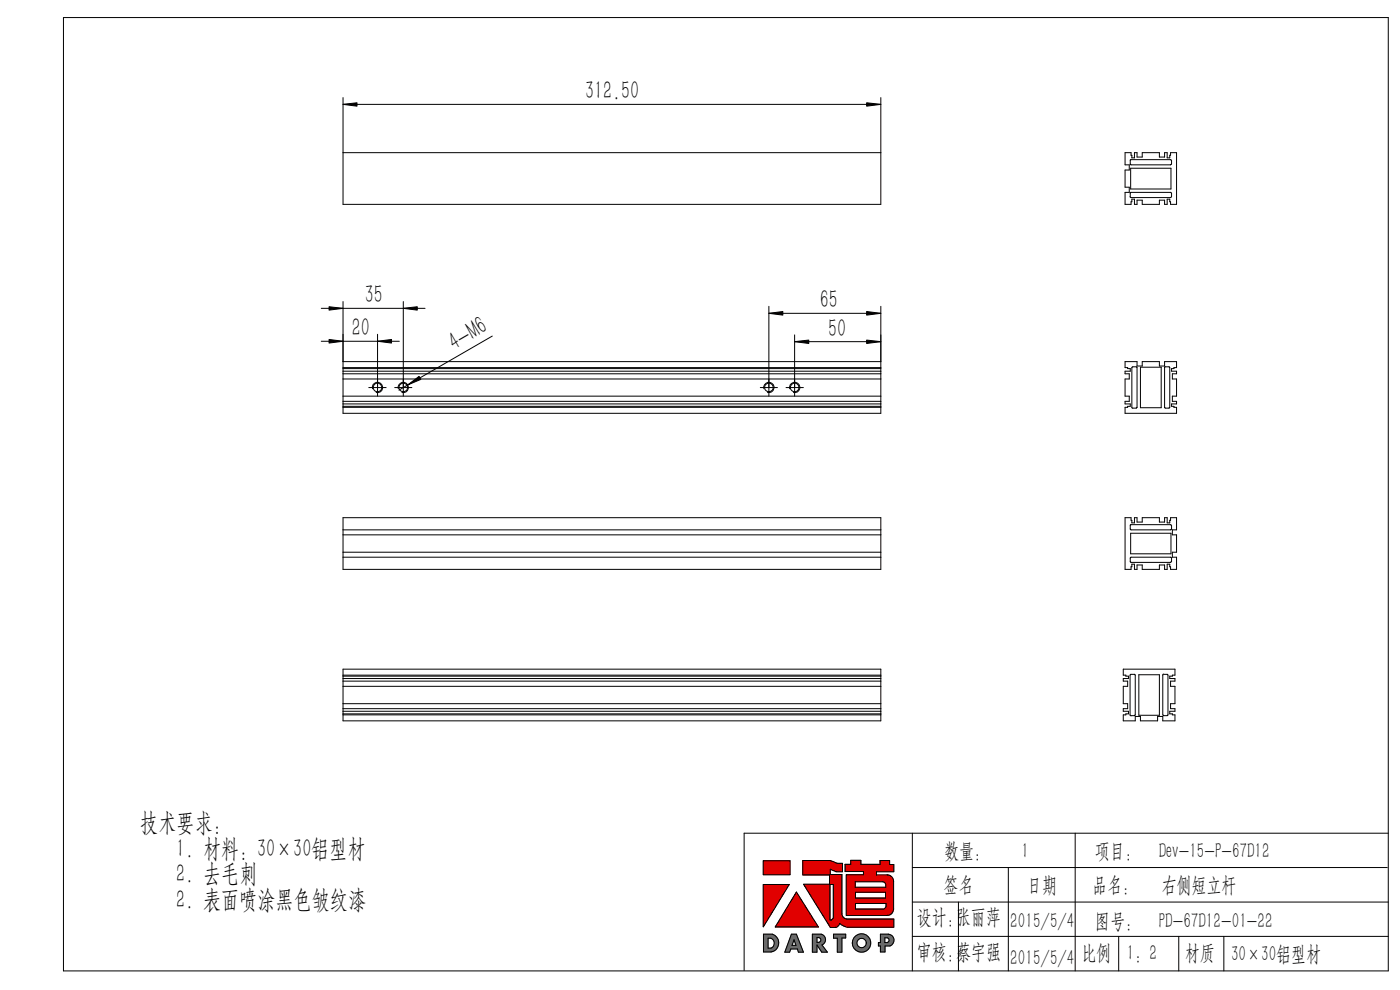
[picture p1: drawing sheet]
<svg xmlns="http://www.w3.org/2000/svg" width="297mm" height="210mm" viewBox="0 0 297 210" stroke-linecap="round" stroke-linejoin="round" font-family="sans-serif">
<g fill="none" stroke="#000" stroke-width=".21">
<path d="M13.5 3.7h281v202.3h-281zM72.8 20.7v22.6h114.1v-22.6M72.8 32.4h114.1M72.8 22.1h114.1M238.7 32.4h1.2l.2 1.1h.6v-1.1h.5v.9h1.1v-.9h3.7v.9h1.1v-.9h.5v1.1h.6l.1-1.1h1.3v10.9h-1.3l-.1-1.1h-.6v1.1h-.5v-.8h-1.1v.8h-3.7v-.8h-1.1v.8h-.5v-1.1h-.6l-.2 1.1h-1.2v-2.5h.9v-1.1h-.9v-3.6h.9v-1.1h-.9zM239.9 35.7h8.5v4.4h-8.5zM248.5 34l-.1-.1h-8.6v1l.1 .1h8.4l.2-.2M248.5 34v.8M248.5 41l-.1-.2h-8.6v.9M248.5 41v.7l-.2 .2h-8.4l-.2-.2M68.2 65.4h22M68.2 72.4h16.5"/>
<path d="M72.8 64v23.7h114.1v-22.7M72.8 78h114.1M72.8 76.7h114.1M72.8 79.3h114.1M72.8 78.7h114.1M72.8 78.2h114.1M80.1 70.9v13.1M85.6 64v20M104.4 71.3l-19.8 11.5M163.1 65v19M163.1 66.5h23.8M168.6 71v13"/>
<path d="M168.6 72.5h18.3M238.7 76.7h2.5v.9h1.1v-.9h3.7v.9h1.1v-.9h2.5v1.3h-.6v.2h-.5v.5h1.1v.6h-.9v1.1h.9v3.6h-.9v1.1h.9v.6h-1.1v.5h.5v.2h.6v1.3h-10.9v-1.3l1.1-.2v-.5h-1.1v-.6h.9v-1.1h-.9v-3.6h.9v-1.1h-.9v-.6h1.1v-.5l-1.1-.2zM241.9 77.9h4.4v8.6h-4.4zM247.1 77.9l1-.1 .1 .2v8.4l-.2 .2-.9-.1zM72.8 80.4h114.1M72.8 84h114.1M72.8 85.7h114.1M72.8 85.1h114.1M72.8 86.4h114.1M72.8 86.2h114.1M78.2 82.2h3.7M79 82.5a1.1 1.1 0 0 1 1-1.4 1.1 1.1 0 0 1 1.2 1.2 1.1 1.1 0 0 1-1.4 1"/>
<path d="M83.7 82.2h3.7M84.5 82.5a1.1 1.1 0 0 1 1-1.4 1.1 1.1 0 0 1 1.2 1.2 1.1 1.1 0 0 1-1.4 1M161.3 82.2h3.6M162.1 82.5a1.1 1.1 0 0 1 1-1.4 1.1 1.1 0 0 1 1.1 1.2 1.1 1.1 0 0 1-1.4 1M166.8 82.2h3.6M167.5 82.5a1.11 1.11 0 0 1 1-1.4 1.11 1.11 0 0 1 1.2 1.2 1.11 1.11 0 0 1-1.4 1M240.3 86.6h.7l.2-.2-.1-8.6h-.9l-.1 .2v8.5l.2 .1M72.8 109.8h114.1v11h-114.1zM72.8 112.4h114.1M72.8 117.1h114.1M72.8 113.5h114.1M72.8 118.2h114.1"/>
<path d="M238.7 109.8h1.2l.2 1.1h.6v-1.1h.5v.9h1.1v-.9h3.7v.9h1.1v-.9h.5v1.1h.6l.1-1.1h1.3v2.6h-.9v1.1h.9v3.6h-.9v1.1h.9v2.6h-1.3l-.1-1.1h-.6v1.1h-.5v-1h-1.1v1h-3.7v-1h-1.1v1h-.5v-1.1h-.6l-.2 1.1h-1.2zM239.9 113.1h8.5v4.4h-8.5zM248.5 119.1l-.2 .2h-8.4l-.1-.1v-.9l8.5-.1 .2 .2v.7M248.5 111.5l-.1-.2h-8.6v1l8.5 .1 .2-.2v-.7M72.8 141.9h114.1v11h-114.1zM72.8 143.2h114.1M72.8 143.9h114.1M72.8 144.5h114.1M72.8 149.3h114.1M72.8 145.6h114.1M72.8 150.9h114.1M72.8 150.3h114.1"/>
<path d="M72.8 151.6h114.1M72.8 143.4h114.1M72.8 151.4h114.1M238.3 141.9h11v1.3l-1.1 .2v.5h1.1v.6h-1v1.1h1v3.7h-1v1h1v.6h-1.1v.5l1.1 .2v1.3h-2.6v-.9h-1.1v.9h-3.7v-.9h-1.1v.9h-2.5v-1.3l1.1-.2v-.5h-1.1v-.6h.9v-1h-.9v-3.7h.9v-1.1h-.9v-.6h1.1v-.5l-1.1-.2zM239.9 151.8h.8l.1-.2-.1-8.6h-.8l-.2 .2v8.5l.2 .1M241.6 143.1h4.4v8.6h-4.4zM246.9 143h.8l.1 .2v8.4l-.2 .2h-.7l-.2-.2M246.9 143l-.2 .1v8.5M193.5 176.7v29.3M228.1 176.7v29.3M294.5 176.7h-136.6v29.2M161.9 182.6h5.7v2.9h-5.7z"/>
<path d="M161.9 187.6h5.5l-5.5 9zM162 198.2h1.9a1.95 1.95 0 0 1 1.3 2 1.95 1.95 0 0 1-1.6 1.7h-1.6zM162.9 199a1.08 1.08 0 0 1 1.4 1.1 1.08 1.08 0 0 1-1.4 1zM167.9 198.2h1.1l1.4 3.8h-1l-.2-.7h-1.4l-.3 .7h-1zM168.4 199.3l.5 1.2h-.9zM169 189.2l4.6 7.4h-9.1zM170.3 182.5h5.8l1.5 .6h1.1v1.8h-1.3l-1.3-.5v1.1h2.5v8.3a1.16 1.16 0 0 0 1.1 1.1h9.9v1.8h-9.9l-1.6-.8-.6 .7-1.4 .1-5.6-9.1h5.5v-2h-5.7zM172.3 198.2h1.9a1.2 1.2 0 0 1 .9 1 1.2 1.2 0 0 1-.7 1.2l1.1 1.6h-1.2l-1-1.6v1.6h-1zM173.3 198.9h.4a.52 .52 0 0 1 .5 .5 .52 .52 0 0 1-.5 .5h-.4zM176.1 187.6h.7v7.1l-.4 .5h-.3zM176.8 198.2h2.6v.8h-.8v3h-1v-3h-.8zM179.3 183.3h1.2v-.8h2.1v.8h4.1v-.8h2v.9h.9v1.5h-3.7v.7h2.3a1.37 1.37 0 0 1 1.4 1.3v5.9a1.37 1.37 0 0 1-1.4 1.4h-8.7v-8.7h3.7v-.6h-3.9z"/>
<path d="M181.4 187h5.8a.73 .73 0 0 1 .7 .7v.5h-6.5zM181.5 191.6h6.5v.6a.65 .65 0 0 1-.7 .6h-5.8zM181.5 189.3h6.4v1.2h-6.4zM186.8 198.2h1.7a1.29 1.29 0 0 1 1.2 1.1 1.29 1.29 0 0 1-.9 1.4h-1.1v1.2h-.9v-1.2h-.4v-.8h.4zM187.7 198.9h.6a.52 .52 0 0 1 .3 .5 .52 .52 0 0 1-.4 .5h-.5zM193.5 184h100.8M193.5 198.6h101M193.5 191.3h101M203.3 191.3v14.7M213.9 184v22M237.3 198.6v7.4M250.1 198.6v7.4"/>
<path d="M259.6 198.6v7.4"/>
<circle cx="80.1" cy="82.2" r=".9"/>
<circle cx="85.6" cy="82.2" r=".92"/>
<circle cx="163.1" cy="82.2" r=".92"/>
<circle cx="168.6" cy="82.2" r=".9"/>
<circle cx="182.8" cy="200" r="1.97"/>
<circle cx="182.8" cy="200" r=".99"/>
</g>
<g fill="#6a6a6a" stroke="#6a6a6a" stroke-width=".21">
<path d="M162 198.2v3.7l2-.1 .7-.5 .4-.7a1.9 1.9 0 0 0-1.2-2.4zM162.9 199l.8 .1 .6 .7-.2 .9-.5 .4h-.7z" fill-rule="evenodd"/>
<path d="M167.9 198.2l-1.4 3.8h1l.3-.7h1.4l.2 .7h1l-1.4-3.8zM168.4 199.3l.5 1.2h-.9z" fill-rule="evenodd"/>
<path d="M172.3 198.2v3.8h1v-1.6l1 1.6h1.2l-1.1-1.6 .5-.4 .2-.3v-.6l-.2-.5-.6-.4zM173.3 198.9h.5l.3 .2 .1 .3-.3 .4-.6 .1z" fill-rule="evenodd"/>
<path d="M176.8 198.2h2.6v.8h-.8v3h-1v-3h-.8z" fill-rule="evenodd"/>
<path d="M180.8 200a1.95 1.95 0 0 0 3.9 0 1.95 1.95 0 0 0-3.9 0zM181.8 200a1 1 0 0 1 2 0 1 1 0 0 1-2 0z" fill-rule="evenodd"/>
<path d="M186.8 198.2v1.7h-.4v.8h.4v1.2h.9v-1.2h1.1l.5-.3 .3-.6v-.7l-.2-.4-.6-.5zM187.7 198.9h.6l.3 .2v.4l-.1 .3-.8 .1z" fill-rule="evenodd"/>
</g>
<g fill="#e10000" stroke="#e10000" stroke-width=".21">
<path d="M161.9 187.6h5.5l-5.5 9z"/>
<path d="M169 189.2l4.6 7.4h-9.1z"/>
<path d="M161.9 182.6h5.7v2.9h-5.7z" fill-rule="evenodd"/>
<path d="M170.3 182.5v3.1h5.7v2h-5.5l5.6 9.1h1.2l.6-.4a.3 .3 0 0 1 .3-.4 .3 .3 0 0 1 .3 .3l1.2 .5h9.9v-1.8h-10.1l-.5-.2-.4-.8v-8.4h-2.5v-1.1l1.3 .5h1.3v-1.8h-1.1l-1.5-.6zM176.1 187.6h.7v7.1l-.4 .5h-.3z" fill-rule="evenodd"/>
<path d="M181.5 189.3h6.4v1.2h-6.4zM179.3 183.3v1.6h3.9v.6h-3.7v8.7h8.9l.6-.3 .3-.3 .3-.6-.1-6.5-.3-.5-.7-.4h-2.6v-.7h3.7v-1.5h-.9v-.9h-2v.8h-4.1v-.8h-2.1v.8zM181.4 187h5.9l.5 .4 .1 .8h-6.5zM181.5 191.6h6.5v.8l-.5 .4h-6z" fill-rule="evenodd"/>
</g>
<path d="M72.8 22.1l2.9-.3v.7zM183.9 21.8l3 .3-3 .4zM69.8 65.1l3 .3-3 .4zM69.8 72l3 .4-3 .4zM80.1 72.4l3-.4v.8zM85.6 65.4l2.9-.3v.7zM163.1 66.5l3-.4v.7zM168.6 72.5l3-.4v.8zM183.9 72.1l3 .4-3 .4zM183.9 66.1l3 .4-3 .3zM86.5 81.7l2.4-1.9 .4 .7z" fill="#000" stroke="#000" stroke-width=".21"/>
<g font-size="5.5">
<text x="124.2" y="21.1">312.50</text>
<text x="77.4" y="64.3">35</text>
<text x="173.9" y="65.4">65</text>
<text x="74.6" y="71.3">20</text>
<text x="175.7" y="71.4">50</text>
<text x="96.4" y="74.5" transform="rotate(-30 96.4 74.5)">4-M6</text>
<text x="29.8" y="176.2">技术要求:</text>
<text x="37.4" y="181.7">1. 材料: 30×30铝型材</text>
<text x="37.4" y="187.2">2. 去毛刺</text>
<text x="37.4" y="192.7">2. 表面喷涂黑色皱纹漆</text>
</g>
<g font-size="4.6">
<text x="200.3" y="182">数量：</text>
<text x="216.7" y="182">1</text>
<text x="232.3" y="182">项目：</text>
<text x="245.8" y="182">Dev-15-P-67D12</text>
<text x="200.2" y="189.2">签名</text>
<text x="217.9" y="189.2">日期</text>
<text x="231.7" y="189.2">品名：</text>
<text x="246.4" y="189.2">右侧短立杆</text>
<text x="194.5" y="196">设计：张丽萍</text>
<text x="214.3" y="196.8">2015/5/4</text>
<text x="232.3" y="196.8">图号：</text>
<text x="245.8" y="196.8">PD-67D12-01-22</text>
<text x="194.5" y="203.3">审核：蔡宇强</text>
<text x="229.4" y="203.6">比例</text>
<text x="239.1" y="203.6">1：2</text>
<text x="251.4" y="203.6">材质</text>
<text x="261.1" y="203.9">30×30铝型材</text>
<text x="214.3" y="204.7">2015/5/4</text>
</g>
</svg>
